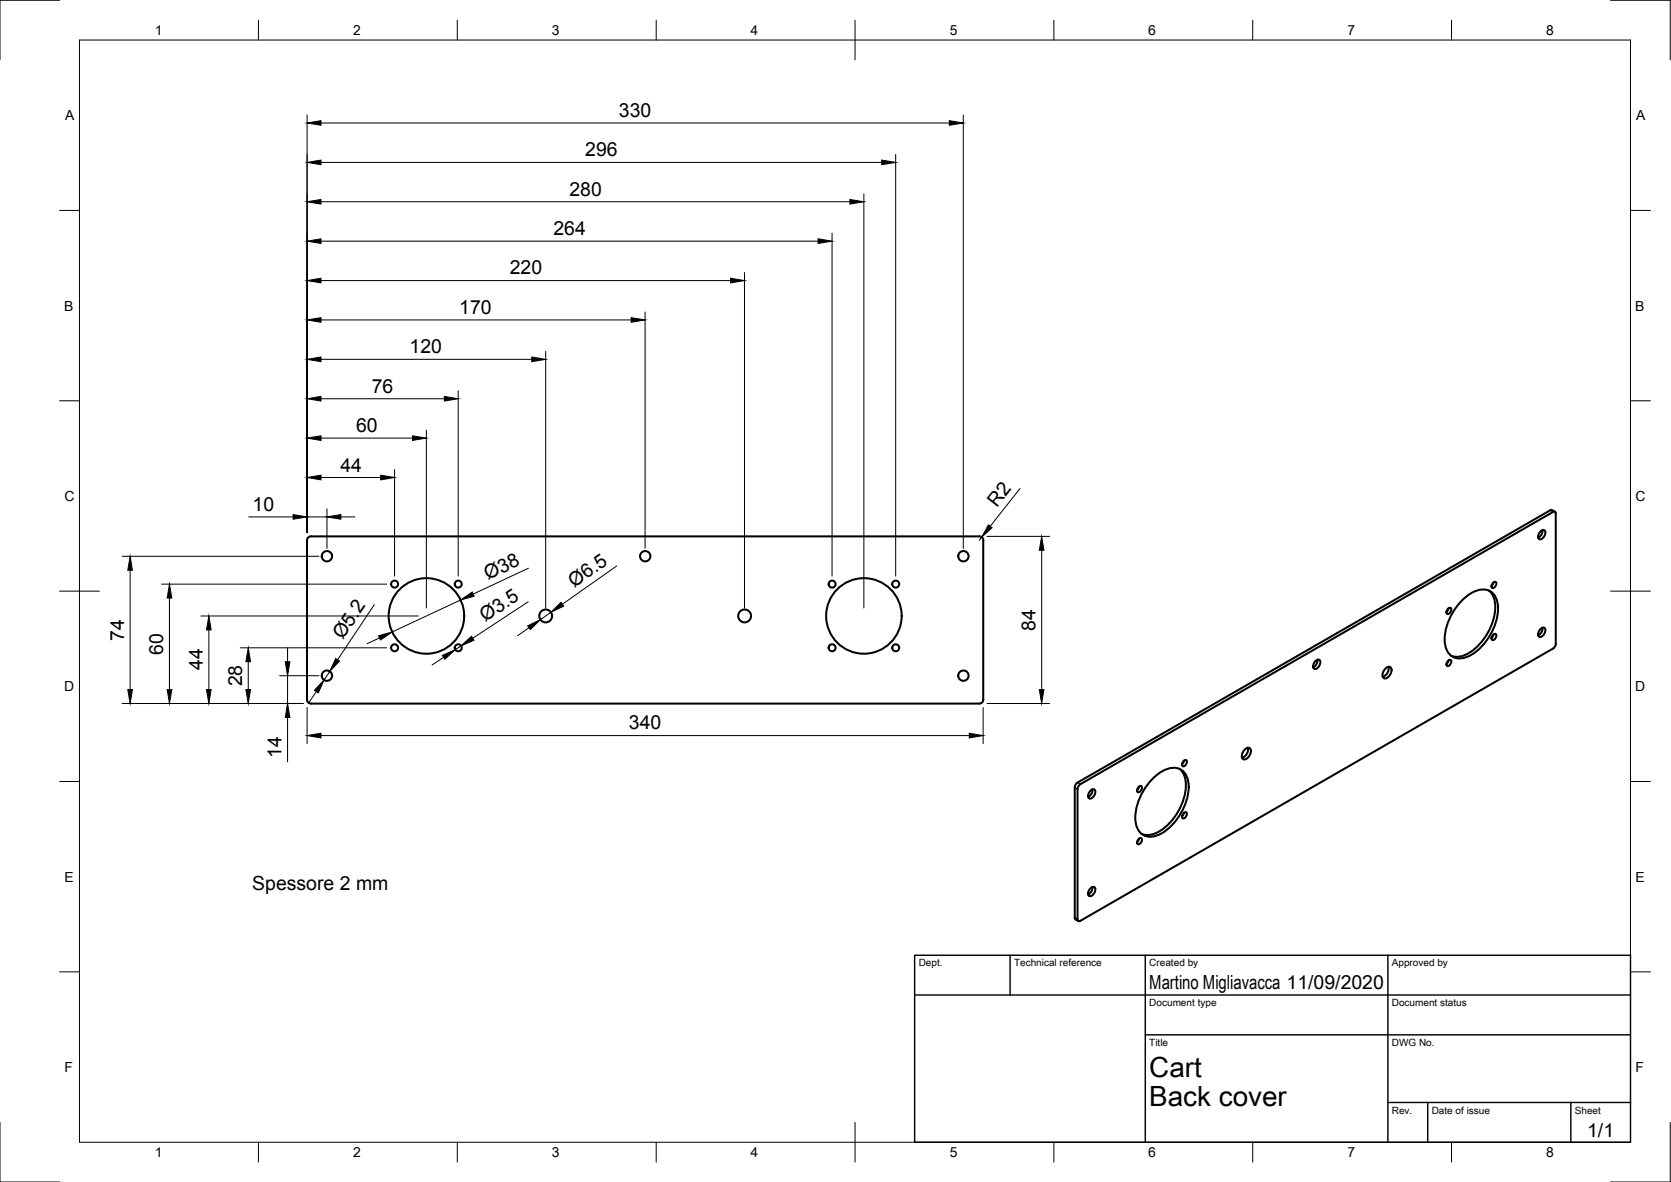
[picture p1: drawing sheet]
<svg xmlns="http://www.w3.org/2000/svg" width="420mm" height="297mm" viewBox="0 0 420 297" stroke-linecap="round" stroke-linejoin="round" font-family="sans-serif">
<!-- layer: Visible -->
<g fill="none" stroke="#000" stroke-width=".51">
<path d="M77.5 135.1l.7-.3h168a.97 .97 0 0 1 1 1v40a1.01 1.01 0 0 1-1 1h-168a1.01 1.01 0 0 1-1-1v-40zM387.4 133.5a.67 .67 0 0 1 1.1 0 1.6 1.6 0 0 1-1.5 2 1.47 1.47 0 0 1 .4-2zM387.8 133.2a1.91 1.91 0 0 1-1.1 1.9M389.8 128.3l-118.9 68.4M389.8 128.2h.5l.7 .4M390.5 128.7l-118.8 68.4-.5 .5-.2 .7M390.5 128.6h.5l.2 .5v32.7l-.4 1-119.4 68.7-.4-.2v-.3l-.1-32.7M364.1 153l.6-.2a1.02 1.02 0 0 1-.8 1.5l-.2-.4zM364.2 152.9l-.5 .9M367.3 151.2a8 8 0 0 1 6.3-3 4.1 4.1 0 0 1 3.1 4.7 14.5 14.5 0 0 1-7.7 12.1 3.8 3.8 0 0 1-5.7-3.2 14.2 14.2 0 0 1 4-10.6zM374.3 148.4a6.7 6.7 0 0 1 1.2 7.2 14.1 14.1 0 0 1-7.3 9.1 4.4 4.4 0 0 1-3.3 .1M375.4 159.6l.7-.3a1.02 1.02 0 0 1-.9 1.5l-.2-.4z"/>
<path d="M375.4 146.5l.7-.3a1.02 1.02 0 0 1-.9 1.6l-.2-.4zM375.5 159.4l-.5 .9M375.5 146.3l-.5 .9M387.4 158.1a.67 .67 0 0 1 1.1-.1 1.6 1.6 0 0 1-1.5 2 1.47 1.47 0 0 1 .4-1.9zM387.8 157.7a1.91 1.91 0 0 1-1.1 1.9M330.8 166.1a.67 .67 0 0 1 1.1-.1 1.6 1.6 0 0 1-1.5 2.1 1.47 1.47 0 0 1 .4-2zM331.3 165.8a1.91 1.91 0 0 1-1.1 1.9M348.4 168a.84 .84 0 0 1 1.4 0 2.1 2.1 0 0 1-1.7 2.5 1.4 1.4 0 0 1 0-2.1zM349.1 167.6a2.26 2.26 0 0 1-1.4 2.5M364.1 166.1l.6-.3a1.02 1.02 0 0 1-.8 1.6l-.2-.4zM364.2 165.9l-.5 .9M270.9 196.6l-.5 .6-.2 .7v32.7l.2 .5"/>
<path d="M274.2 198.7a.67 .67 0 0 1 1.1-.1 1.6 1.6 0 0 1-1.5 2 1.47 1.47 0 0 1 .4-1.9zM274.7 198.4a1.91 1.91 0 0 1-1.1 1.9M286.3 197.8l.7-.3a1.02 1.02 0 0 1-.9 1.6l-.2-.4zM286.4 197.7l-.5 .9M289.6 196a8 8 0 0 1 6.2-3 4.1 4.1 0 0 1 3.1 4.7 14.5 14.5 0 0 1-7.7 12.2 3.8 3.8 0 0 1-5.7-3.3 14.2 14.2 0 0 1 4.1-10.6zM296.6 193.2a6.7 6.7 0 0 1 1.1 7.2 14.1 14.1 0 0 1-7.3 9.1 4.4 4.4 0 0 1-3.3 .1M297.6 191.3l.7-.3a1.02 1.02 0 0 1-.9 1.5l-.2-.4zM297.7 191.1l-.5 .9M313 188.3a.84 .84 0 0 1 1.5 0 2.1 2.1 0 0 1-1.8 2.5 1.4 1.4 0 0 1 0-2.1zM313.8 187.9a2.26 2.26 0 0 1-1.5 2.5M286.3 210.9l.7-.3a1.02 1.02 0 0 1-.9 1.5l-.2-.4zM286.4 210.7l-.5 .9"/>
<path d="M297.6 204.4l.7-.3a1.02 1.02 0 0 1-.9 1.6l-.2-.4zM297.7 204.2l-.5 .9M270.4 231l.7 .5M274.2 223.2a.67 .67 0 0 1 1.1-.1 1.6 1.6 0 0 1-1.5 2.1 1.47 1.47 0 0 1 .4-2zM274.7 222.9a1.91 1.91 0 0 1-1.1 1.9"/>
<circle cx="82.2" cy="139.8" r="1.3"/>
<circle cx="162.2" cy="139.8" r="1.3"/>
<circle cx="242.2" cy="139.8" r="1.3"/>
<circle cx="99.2" cy="146.8" r=".88"/>
<circle cx="107.2" cy="154.8" r="9.5"/>
<circle cx="115.2" cy="146.8" r=".88"/>
<circle cx="137.2" cy="154.8" r="1.62"/>
<circle cx="187.2" cy="154.8" r="1.62"/>
<circle cx="209.2" cy="146.8" r=".88"/>
<circle cx="217.2" cy="154.8" r="9.5"/>
<circle cx="225.2" cy="146.8" r=".88"/>
<circle cx="82.2" cy="169.8" r="1.3"/>
<circle cx="99.2" cy="162.8" r=".88"/>
<circle cx="115.2" cy="162.8" r=".88"/>
<circle cx="209.2" cy="162.8" r=".88"/>
<circle cx="225.2" cy="162.8" r=".88"/>
<circle cx="242.2" cy="169.8" r="1.3"/>
</g>
<!-- layer: Visible Narrow -->
<path d="M389.8 128.3l.7 .4M270.2 197.9l.7 .4M270.9 196.7l.8 .4M270.2 230.6l.7 .4" fill="none" stroke="#000" stroke-width=".25"/>
<!-- layer: Border -->
<g fill="none" stroke="#000" stroke-width=".25">
<path d="M15 .1h-15v15M20 10.1h390v276.9h-390zM65 5.1v5M115 5.1v5M165 5.1v5M215 5.1v10M265 5.1v5M315 5.1v5M365 5.1v5M405 .1h15v15M15 52.9h5M410 52.9h5"/>
<path d="M15 100.7h5M410 100.7h5M15 148.6h10M405 148.6h10M15 196.4h5M410 196.4h5M15 244.2h5M410 244.2h5M0 282.1v14.9h15M65 287v5M115 287v5M165 287v5"/>
<path d="M215 282.1v9.9M265 287v5M315 287v5M365 287v5M420 282.1v14.9h-15"/>
</g>
<!-- layer: TitleBlock -->
<path d="M230 240.1h180v46.9h-180zM230 250h180M254 240.1v9.9M288 240.1v46.9M349 240.1v46.9M288 260.1h122M349 277.1h61M359 277.1v9.9M395 277.1v9.9" fill="none" stroke="#000" stroke-width=".36"/>
<!-- layer: Dimensions -->
<g fill="none" stroke="#000" stroke-width=".25">
<path d="M77.2 28.9v104.9M80.7 30.9h158M225.2 38.8v106M242.2 28.9v108.9M80.7 50.7h133M80.7 40.8h141M209.2 58.6v86.2M217.2 48.7v104.1M80.7 70.5h103M80.7 60.6h125M162.2 78.4v59.4M187.2 68.5v84.3"/>
<path d="M80.7 90.3h53M80.7 80.4h78M115.2 98.2v46.6M137.2 88.3v64.5M80.7 110.1h23M80.7 100.2h31M99.2 118v26.8M107.2 108.1v44.7M30.7 139.8h49.5M62.5 129.9h11.2M77.2 129.9h5M80.7 120h15"/>
<path d="M82.2 127.9v9.9M85.7 129.9h3.5M246.8 135l-.6 .8M248.2 134.8h15.7M256.5 122.8l-7.5 9.5M261.9 138.3v35M32.7 143.3v30M40.6 146.8h56.6M42.6 150.3v23M50.5 154.8h54.7M52.5 158.3v15M94.1 152l-9.2 13.8"/>
<path d="M115.8 150.8l-17.2 8M132.8 151.2l-13.9 9.2M132.9 142.8l-13.9 6.5M133 157.7l-2.8 2.1M138.5 153.9l-2.6 1.8M155.1 142.2l-13.7 9.7M30.7 176.8h45.5M60.4 162.8h36.8M62.4 166.3v7M70.3 169.8h9.9M72.3 162.8v3.5M72.3 169.8v7"/>
<path d="M77.2 177.8v9.1M79.5 173.8l-1.9 2.9M82.9 168.7l-1.4 2.2M95.4 160.3l-3.1 1.5M111.5 165.2l-2.9 1.9M115.9 162.3l-1.4 1M247.2 177.8v9.1M248.2 176.8h15.7M72.3 180.3v11.2M80.7 184.9h163"/>
</g>
<g fill="#000" stroke="#000" stroke-width=".25">
<path d="M77.2 30.9l3.5-.6v1.2zM238.7 30.3l3.5 .6-3.5 .6zM77.2 50.7l3.5-.6v1.2zM77.2 40.8l3.5-.6v1.2zM213.7 50.1l3.5 .6-3.5 .6zM221.7 40.2l3.5 .6-3.5 .6zM77.2 80.4l3.5-.6v1.2zM77.2 70.5l3.5-.6v1.2zM77.2 60.6l3.5-.6v1.2zM158.7 79.8l3.5 .6-3.5 .6zM183.7 69.9l3.5 .6-3.5 .6zM205.7 60l3.5 .6-3.5 .6z"/>
<path d="M77.2 100.2l3.5-.6v1.2zM77.2 90.3l3.5-.6v1.2zM111.7 99.6l3.5 .6-3.5 .6zM133.7 89.7l3.5 .6-3.5 .6zM77.2 120l3.5-.6v1.2zM77.2 110.1l3.5-.6v1.2zM95.7 119.4l3.5 .6-3.5 .6zM103.7 109.5l3.5 .6-3.5 .6zM73.7 129.3l3.5 .6-3.5 .6zM82.2 129.9l3.5-.6v1.2zM248.5 131.9l.9 .7-2.6 2.4zM261.9 134.8l.6 3.5h-1.2z"/>
<path d="M32.7 139.8l.6 3.5h-1.2zM42.6 146.8l.6 3.5h-1.2zM52.5 154.8l.6 3.5h-1.2zM95.2 159.8l3.4-1-2.9 2zM115.9 162.3l2.7-2.4 .6 1zM115.8 150.8l2.9-2 .5 1zM132.7 157.3l3.2-1.6-2.6 2.5zM138.5 153.9l2.6-2.5 .6 .9zM32.1 173.3h1.2l-.6 3.5zM42 173.3h1.2l-.6 3.5zM51.9 173.3h1.2l-.6 3.5zM61.8 173.3h1.2l-.6 3.5z"/>
<path d="M62.4 162.8l.6 3.5h-1.2zM71.7 166.3h1.2l-.6 3.5zM81.5 170.9l-1.5 3.2-.9-.6zM84.4 165.5l1 .6-2.5 2.6zM111.2 164.7l3.3-1.4-2.6 2.4zM261.3 173.3h1.2l-.6 3.5zM72.3 176.8l.6 3.5h-1.2zM77.2 184.9l3.5-.6v1.1zM243.7 184.3l3.5 .6-3.5 .5z"/>
</g>
<g font-size="7">
<text x="289" y="270.6">Cart</text>
<text x="289" y="278.1">Back cover</text>
</g>
<g font-size="4.9">
<text x="155.6" y="29.3">330</text>
<text x="147.2" y="39.3">296</text>
<text x="143.2" y="49.2">280</text>
<text x="139.2" y="59">264</text>
<text x="128.2" y="68.9">220</text>
<text x="115.5" y="78.9">170</text>
<text x="103" y="88.7">120</text>
<text x="93.5" y="98.6">76</text>
<text x="89.5" y="108.5">60</text>
<text x="85.6" y="118.5">44</text>
<text x="63.5" y="128.3">10</text>
<text x="250.7" y="127.7" transform="rotate(-52 250.7 127.7)">R2</text>
<text x="122.6" y="145.8" transform="rotate(-25 122.6 145.8)">Ø38</text>
<text x="144.4" y="147.8" transform="rotate(-35 144.4 147.8)">Ø6.5</text>
<text x="31.2" y="161" transform="rotate(-90 31.2 161)">74</text>
<text x="86.2" y="160.9" transform="rotate(-56 86.2 160.9)">Ø5.2</text>
<text x="122" y="156.4" transform="rotate(-33 122 156.4)">Ø3.5</text>
<text x="260.3" y="158.5" transform="rotate(-90 260.3 158.5)">84</text>
<text x="41.1" y="164.5" transform="rotate(-90 41.1 164.5)">60</text>
<text x="51" y="168.4" transform="rotate(-90 51 168.4)">44</text>
<text x="60.9" y="172.5" transform="rotate(-90 60.9 172.5)">28</text>
<text x="158.1" y="183.3">340</text>
<text x="70.8" y="190.5" transform="rotate(-90 70.8 190.5)">14</text>
<text x="63.4" y="223.8">Spessore 2 mm</text>
<text x="289" y="248.5">Martino Migliavacca 11/09/2020</text>
<text x="399.1" y="285.7">1/1</text>
</g>
<g font-size="3.5">
<text x="39" y="8.8">1</text>
<text x="88.8" y="8.8">2</text>
<text x="138.8" y="8.8">3</text>
<text x="188.7" y="8.8">4</text>
<text x="238.8" y="8.8">5</text>
<text x="288.7" y="8.8">6</text>
<text x="338.8" y="8.8">7</text>
<text x="388.8" y="8.8">8</text>
<text x="16.4" y="30.2">A</text>
<text x="411.4" y="30.2">A</text>
<text x="16.2" y="78">B</text>
<text x="411.2" y="78">B</text>
<text x="16.2" y="125.9">C</text>
<text x="411.2" y="125.9">C</text>
<text x="16.2" y="173.7">D</text>
<text x="411.2" y="173.7">D</text>
<text x="16.2" y="221.6">E</text>
<text x="411.2" y="221.6">E</text>
<text x="16.2" y="269.4">F</text>
<text x="411.2" y="269.4">F</text>
<text x="39" y="290.8">1</text>
<text x="88.8" y="290.8">2</text>
<text x="138.8" y="290.8">3</text>
<text x="188.7" y="290.8">4</text>
<text x="238.8" y="290.8">5</text>
<text x="288.7" y="290.8">6</text>
<text x="338.8" y="290.8">7</text>
<text x="388.8" y="290.8">8</text>
</g>
<g font-size="2.5">
<text x="231" y="242.9">Dept.</text>
<text x="255" y="242.9">Technical reference</text>
<text x="289" y="242.9">Created by</text>
<text x="350" y="242.9">Approved by</text>
<text x="289" y="252.8">Document type</text>
<text x="350" y="252.8">Document status</text>
<text x="289" y="262.9">Title</text>
<text x="350" y="262.9">DWG No.</text>
<text x="350" y="279.9">Rev.</text>
<text x="360" y="279.9">Date of issue</text>
<text x="396" y="279.9">Sheet</text>
</g>
</svg>
